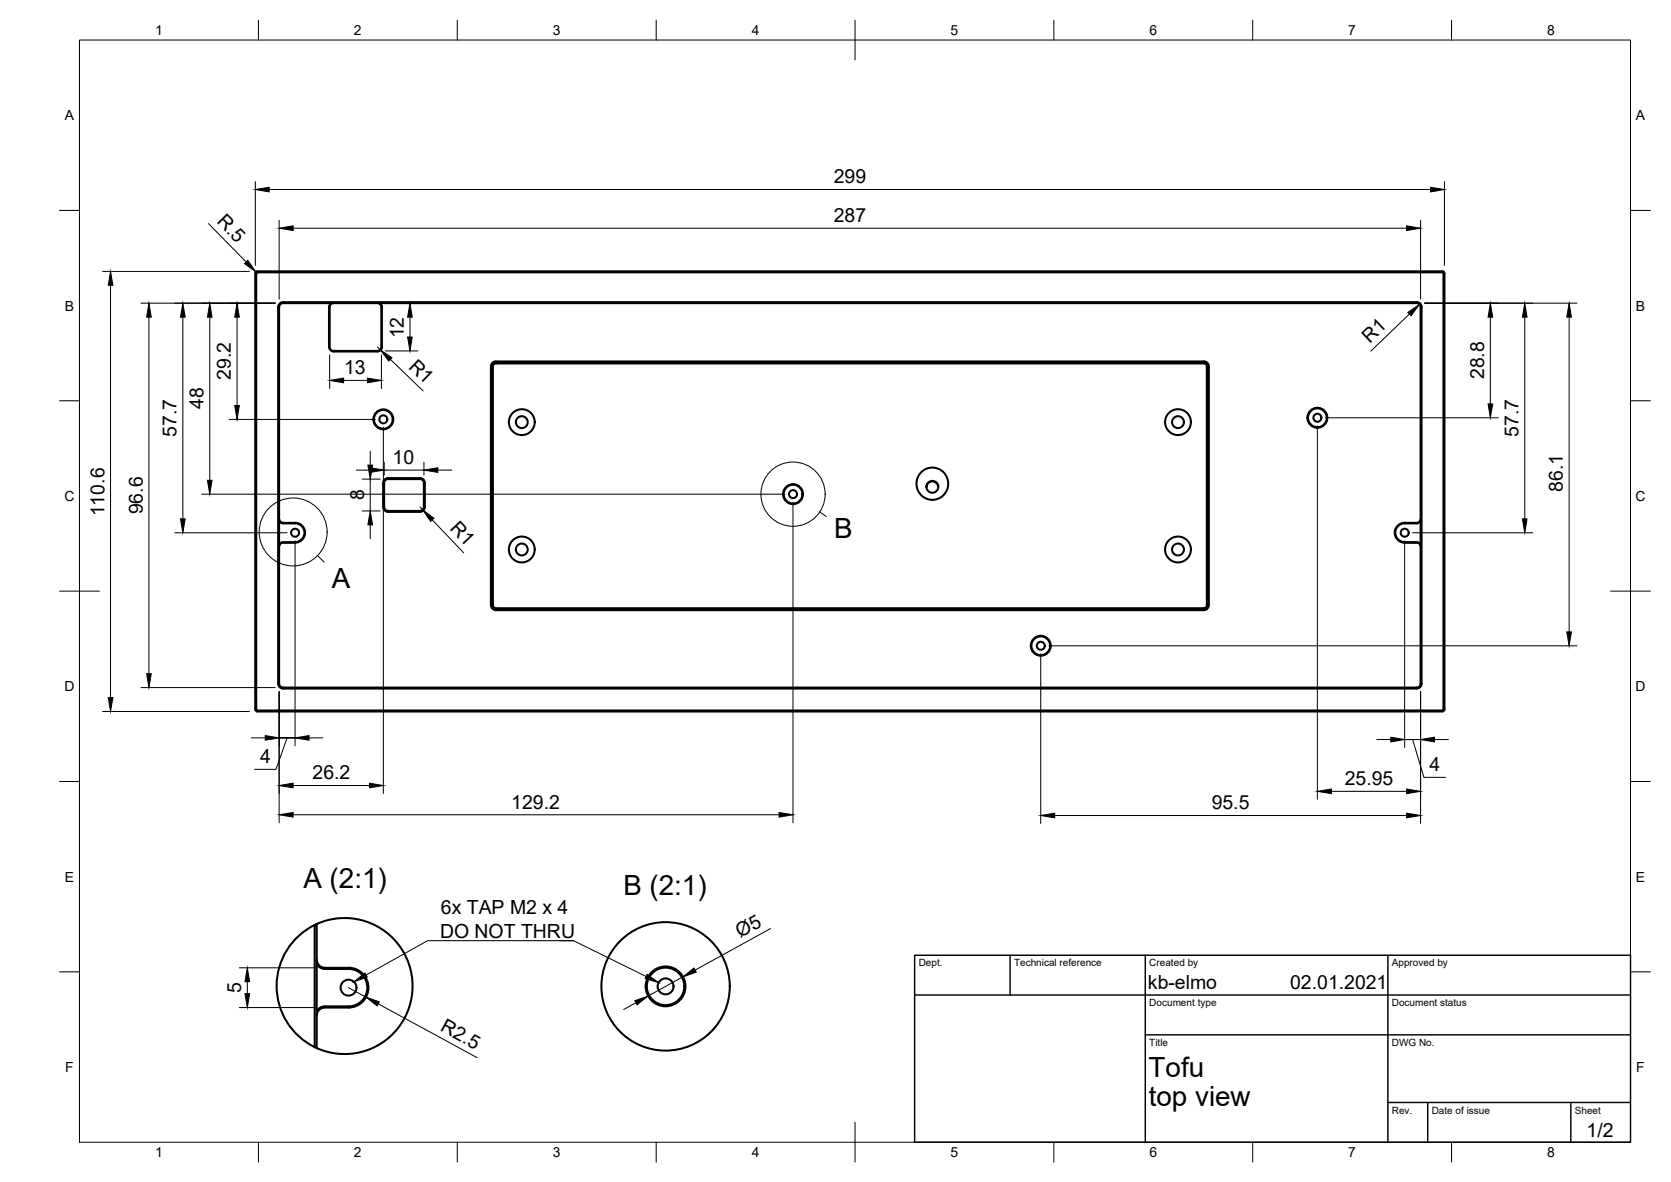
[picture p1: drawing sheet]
<svg xmlns="http://www.w3.org/2000/svg" width="420mm" height="297mm" viewBox="0 0 420 297" stroke-linecap="round" stroke-linejoin="round" font-family="sans-serif">
<!-- layer: Visible -->
<g fill="none" stroke="#000" stroke-width=".51">
<path d="M64.3 68.4l.4-.2 298.3 .1 .2 .4-.1 109.8-.4 .3-298.3-.1-.2-.4zM64.5 68.5l298.2-.1 .2 .3v109.6l-.2 .2h-298l-.2-.2zM71.2 75.9h285M71.2 76.2h285M71.2 75.9a1.26 1.26 0 0 0-1.3 1.3v94.6a1.26 1.26 0 0 0 1.3 1.2M71.2 76.2a1.01 1.01 0 0 0-1 1v94.6a1.01 1.01 0 0 0 1 1M83.3 76.2l-.4 .4-.2 .6v10a1.2 1.2 0 0 0 1.2 1.1M83.9 76.2a1.01 1.01 0 0 0-1 1v10a1.01 1.01 0 0 0 1 1M94.9 76.2a1.01 1.01 0 0 1 1 1M95.5 76.2l.4 .4 .1 .6 .1 10a1.15 1.15 0 0 1-1.2 1.1h-11M95.9 77.2v10M356.2 75.9a1.26 1.26 0 0 1 1.3 1.3"/>
<path d="M356.2 76.2a1.01 1.01 0 0 1 1 1M357.2 77.2v94.6M357.4 77.2v94.6M95.9 87.2a1.01 1.01 0 0 1-1 1h-11M123.4 92.1v60M123.4 92.1a1.23 1.23 0 0 1 1.3-1.3h178a1.26 1.26 0 0 1 1.3 1.3v60a1.26 1.26 0 0 1-1.3 1.2h-178a1.26 1.26 0 0 1-1.3-1.2M123.7 92.1v60M123.7 92.1a.97 .97 0 0 1 1-1h178a1.01 1.01 0 0 1 1 1v60a1.01 1.01 0 0 1-1 1h-178a1.01 1.01 0 0 1-1-1M70.2 130.4a1.01 1.01 0 0 0 1 1M70.2 131l.4 .4 .6 .1M71.2 131.4h3a2.51 2.51 0 0 1 2.5 2.5 2.51 2.51 0 0 1-2.5 2.5h-3M71.2 131.5h3"/>
<path d="M71.2 136.4a1.01 1.01 0 0 0-1 1M71.2 136.2l-.6 .2-.4 .4M74.2 131.5a2.36 2.36 0 0 1 2.4 2.4 2.36 2.36 0 0 1-2.4 2.3h-3M96.3 127.4a1.26 1.26 0 0 0 1.3 1.2h8a1.26 1.26 0 0 0 1.2-1.2M96.6 127.4a1.01 1.01 0 0 0 1 1M97.6 128.4h8M106.6 121.4v6M106.6 121.4a.97 .97 0 0 0-1-1h-8a1.01 1.01 0 0 0-1 1v6M106.6 127.4a1.01 1.01 0 0 1-1 1M106.8 121.4v6M106.8 121.4a1.26 1.26 0 0 0-1.2-1.3h-8a1.22 1.22 0 0 0-1.3 1.3v6M232.9 122.4a1.49 1.49 0 0 1 1.5-1.4 1.49 1.49 0 0 1 1.5 1.4"/>
<path d="M353.2 131.5h3M353.2 131.5a2.36 2.36 0 0 0-2.4 2.4 2.36 2.36 0 0 0 2.4 2.3h3M356.2 131.4h-3a2.51 2.51 0 0 0-2.5 2.5 2.51 2.51 0 0 0 2.5 2.5h3M356.2 136.2l.6 .2 .4 .4M356.2 136.4a1.01 1.01 0 0 1 1 1M357.2 131l-.4 .4-.6 .1M357.2 130.4a1.01 1.01 0 0 1-1 1M124.7 152.9h178M302.7 152.8a.75 .75 0 0 0 .7-.7v-60a.75 .75 0 0 0-.7-.8h-178a.72 .72 0 0 0-.7 .8l-.1 60a.79 .79 0 0 0 .8 .7M71.2 173h285M71.2 172.8h285M357.2 171.8a1.01 1.01 0 0 1-1 1"/>
<path d="M357.5 171.8a1.26 1.26 0 0 1-1.3 1.2M79.1 232.4v30.8M79.1 232.4a17.1 17.1 0 0 0-9.5 15.7 17.1 17.1 0 0 0 10 15.3M79.6 232.2v31.2M79.6 232.2a17.1 17.1 0 0 1 24.1 15.6 17.1 17.1 0 0 1-24.1 15.6M79.6 232.2l-.5 .2M79.7 241.2a2 2 0 0 0 2 2h5.9a5 5 0 0 1 5 5 5 5 0 0 1-5 5h-6a2 2 0 0 0-1.9 2M79.7 242.3a2.3 2.3 0 0 0 2 1.2M81.6 243.5h6M87.6 243.5a4.7 4.7 0 0 1 4.8 4.7 4.7 4.7 0 0 1-4.8 4.7h-6a2.3 2.3 0 0 0-1.9 1.2"/>
<circle cx="96.4" cy="105.4" r="2.36"/>
<circle cx="96.4" cy="105.4" r="1.01"/>
<circle cx="96.4" cy="105.4" r="2.51"/>
<circle cx="131.2" cy="106.1" r="3.2"/>
<circle cx="131.2" cy="106.1" r="1.49"/>
<circle cx="296.2" cy="106.1" r="3.2"/>
<circle cx="296.2" cy="106.1" r="1.49"/>
<circle cx="331.2" cy="105" r="2.36"/>
<circle cx="331.2" cy="105" r="1.01"/>
<circle cx="331.2" cy="105" r="2.51"/>
<circle cx="74.2" cy="133.9" r="1.01"/>
<circle cx="131.2" cy="138.1" r="3.2"/>
<circle cx="131.2" cy="138.1" r="1.49"/>
<circle cx="199.4" cy="124.2" r="2.36"/>
<circle cx="199.4" cy="124.2" r="1.01"/>
<circle cx="199.4" cy="124.2" r="2.51"/>
<circle cx="234.4" cy="121.6" r="4"/>
<circle cx="234.4" cy="122.3" r="1.49"/>
<circle cx="296.2" cy="138.1" r="3.2"/>
<circle cx="296.2" cy="138.1" r="1.49"/>
<circle cx="353.2" cy="133.9" r="1.01"/>
<circle cx="261.7" cy="162.3" r="2.36"/>
<circle cx="261.7" cy="162.3" r="1.01"/>
<circle cx="261.7" cy="162.3" r="2.51"/>
<circle cx="87.6" cy="248.2" r="2"/>
<circle cx="167.4" cy="247.9" r="16.1"/>
<circle cx="167.4" cy="247.9" r="4.7"/>
<circle cx="167.4" cy="247.9" r="2"/>
<circle cx="167.4" cy="247.9" r="5"/>
</g>
<!-- layer: Border -->
<g fill="none" stroke="#000" stroke-width=".25">
<path d="M20 10.1h390v276.9h-390zM65 5.1v5M115 5.1v5M165 5.1v5M215 5.1v10M265 5.1v5M315 5.1v5M365 5.1v5M15 52.9h5M410 52.9h5M15 100.7h5M410 100.7h5"/>
<path d="M15 148.6h10M405 148.6h10M15 196.4h5M410 196.4h5M15 244.2h5M410 244.2h5M65 287v5M115 287v5M165 287v5M215 282.1v9.9M265 287v5M315 287v5"/>
<path d="M365 287v5"/>
</g>
<!-- layer: TitleBlock -->
<path d="M230 240.1h180v46.9h-180zM230 250h180M254 240.1v9.9M288 240.1v46.9M349 240.1v46.9M288 260.1h122M349 277.1h61M359 277.1v9.9M395 277.1v9.9" fill="none" stroke="#000" stroke-width=".36"/>
<!-- layer: Dimensions -->
<g fill="none" stroke="#000" stroke-width=".25">
<path d="M52.4 56.2l9.5 9.6M64.2 45.6v21.1M67.7 47.6h292M70.2 55.4v19.8M73.7 57.3h280M357.2 55.4v19.8M363.2 45.6v21.1M25.8 68.2h36.9M27.8 71.7v103.6M35.5 76.2h33.7M37.4 79.7v89.6M46 79.7v50.7"/>
<path d="M52.7 79.7v41M59.6 79.7v22.2M64.3 68.3l.4 .4M103.1 79.7v5M354.4 78.9l-9.7 9.4M358.2 76.2h38.3M374.7 79.7v21.8M383.4 79.7v50.7M394.5 79.7v79.1M82.9 89.2v8.4M86.4 95.6h6M94.9 87.2l.7 .7"/>
<path d="M95.9 89.2v8.4M96.9 88.2h8.2M98.1 90.3l8.3 8M57.6 105.4h36.8M89.6 118.1h3.5M93.1 113.4v3.5M96.4 107.4v92M96.6 116.1v3.3M96.6 118.1h10M106.6 116.1v3.3M110.1 118.1h3.5M331.2 107v93.9"/>
<path d="M333.2 105h43.5M44 133.9h28.2M50.7 124.2h146.7M74.2 135.9v51.5M91.1 120.4h4.5M91.1 128.4h4.5M93.1 120.4v8M93.1 131.9v3.5M105.6 127.4l.7 .7M108.7 130.6l7.9 8.3M199.4 126.2v80.6M353.2 135.9v51.9"/>
<path d="M355.2 133.9h30.2M25.8 178.8h36.9M35.5 172.8h33.7M70.2 173.8v33M261.7 164.3v42.6M263.7 162.3h132.8M357.2 173.8v33.1M63.2 185.4h3.5M72.2 185.4l-2.8 7.9h-5.4M73.7 197.4h19.2M74.2 185.4h-4h4M77.7 185.4h3.5"/>
<path d="M334.8 198.9h18.9M346.2 185.9h3.5M353.2 185.9h4h-4M355.2 185.9l2.8 9.5h5.5M360.7 185.9h3.5M73.7 204.8h122.2M265.2 204.9h88.5M193.7 233.3l-18.9 10.5M60.2 253.2h19.4M60.2 243.2h19.4M62.2 246.7v3M87.6 248.2l4.4 2.4"/>
<path d="M95.1 252.3l24.9 13.5M159.9 252l-3.1 1.7M171.7 245.5l-8.7 4.8"/>
</g>
<g fill="#000" stroke="#000" stroke-width=".25">
<path d="M64.2 47.6l3.5-.5v1.1zM70.2 57.3l3.5-.5v1.1zM353.7 56.8l3.5 .5-3.5 .6zM359.7 47.1l3.5 .5-3.5 .6zM27.8 68.2l.6 3.5h-1.2zM37.4 76.2l.6 3.5h-1.1zM46 76.2l.6 3.5h-1.2zM52.7 76.2l.6 3.5h-1.1zM59.6 76.2l.6 3.5h-1.2zM62.3 65.4l2 2.9-2.8-2zM103.1 76.2l.6 3.5h-1.2zM354 78.5l2.9-2-2.1 2.8z"/>
<path d="M374.7 76.2l.6 3.5h-1.1zM383.4 76.2l.6 3.5h-1.2zM394.5 76.2l.6 3.5h-1.1zM82.9 95.6l3.5-.6v1.2zM92.4 95l3.5 .6-3.5 .6zM95.6 87.9l3 2-.9 .8zM102.5 84.7h1.2l-.6 3.5zM59 101.9h1.2l-.6 3.5zM92.5 116.9h1.2l-.6 3.5zM93.1 117.5l3.5 .6-3.5 .6zM106.6 118.1l3.5-.6v1.2zM374.2 101.5h1.1l-.6 3.5z"/>
<path d="M45.4 130.4h1.2l-.6 3.5zM52.2 120.7h1.1l-.6 3.5zM93.1 128.4l.6 3.5h-1.2zM106.3 128.1l2.8 2.1-.8 .8zM382.8 130.4h1.2l-.6 3.5zM394 158.8h1.1l-.6 3.5zM27.2 175.3h1.2l-.6 3.5zM36.9 169.3h1.1l-.6 3.5zM66.7 184.9l3.5 .5-3.5 .6zM70.2 197.4l3.5-.6v1.2zM74.2 185.4l3.5-.5v1.1zM92.9 196.8l3.5 .6-3.5 .6z"/>
<path d="M331.2 198.9l3.6-.6v1.1zM349.7 185.3l3.5 .6-3.5 .5zM353.7 198.3l3.5 .6-3.5 .5zM357.2 185.9l3.5-.6v1.1zM70.2 204.8l3.5-.6v1.1zM195.9 204.2l3.5 .6-3.5 .5zM261.7 204.9l3.5-.5v1.1zM353.7 204.4l3.5 .5-3.5 .6zM61.6 249.7h1.2l-.6 3.5zM62.2 243.2l.6 3.5h-1.2zM92 250.6l3.4 1.2-.6 1zM159.6 251.5l3.4-1.2-2.8 2.2z"/>
<path d="M171.7 245.5l2.8-2.2 .6 1z"/>
</g>
<!-- layer: Annotations -->
<g fill="none" stroke="#000" stroke-width=".25">
<path d="M79.8 139.6l1.7 1.7M206.1 128.7l1.7 1.1M140.7 236.4h3.5l18.3 9M144.2 236.4h-36.7l-15.4 8.6"/>
<circle cx="73.7" cy="133.7" r="8.5"/>
<circle cx="199.4" cy="124.2" r="8.1"/>
</g>
<path d="M89 246.7l2.8-2.2 .5 1zM162.7 244.9l2.9 2-3.4-1z" fill="#000" stroke="#000" stroke-width=".25"/>
<g font-size="7">
<text x="209.8" y="135.2">B</text>
<text x="83.4" y="147.9">A</text>
<text x="76.3" y="223.3">A (2:1)</text>
<text x="156.7" y="225">B (2:1)</text>
<text x="288.8" y="270.6">Tofu</text>
<text x="288.9" y="278.1">top view</text>
</g>
<g font-size="4.9">
<text x="209.7" y="46.1">299</text>
<text x="54.3" y="55.9" transform="rotate(45 54.3 55.9)">R.5</text>
<text x="209.7" y="55.8">287</text>
<text x="101.6" y="85.1" transform="rotate(-90 101.6 85.1)">12</text>
<text x="344.4" y="86.4" transform="rotate(-44 344.4 86.4)">R1</text>
<text x="58" y="95.5" transform="rotate(-90 58 95.5)">29.2</text>
<text x="86.5" y="94">13</text>
<text x="102.5" y="92.4" transform="rotate(44 102.5 92.4)">R1</text>
<text x="373.2" y="95.3" transform="rotate(-90 373.2 95.3)">28.8</text>
<text x="51.2" y="102.8" transform="rotate(-90 51.2 102.8)">48</text>
<text x="44.4" y="109.8" transform="rotate(-90 44.4 109.8)">57.7</text>
<text x="381.8" y="109.8" transform="rotate(-90 381.8 109.8)">57.7</text>
<text x="98.7" y="116.6">10</text>
<text x="91.5" y="125.7" transform="rotate(-90 91.5 125.7)">8</text>
<text x="393" y="123.7" transform="rotate(-90 393 123.7)">86.1</text>
<text x="26.2" y="129.8" transform="rotate(-90 26.2 129.8)">110.6</text>
<text x="35.9" y="129.3" transform="rotate(-90 35.9 129.3)">96.6</text>
<text x="113" y="133" transform="rotate(47 113 133)">R1</text>
<text x="65.4" y="191.8">4</text>
<text x="78.6" y="195.8">26.2</text>
<text x="338.1" y="197.3">25.95</text>
<text x="359.5" y="193.9">4</text>
<text x="128.5" y="203.2">129.2</text>
<text x="304.7" y="203.4">95.5</text>
<text x="110.8" y="229.8">6x TAP M2 x 4</text>
<text x="110.6" y="235.7">DO NOT THRU</text>
<text x="186.1" y="235.7" transform="rotate(-29 186.1 235.7)">Ø5</text>
<text x="60.6" y="249.6" transform="rotate(-90 60.6 249.6)">5</text>
<text x="288.6" y="248.5">kb-elmo</text>
<text x="324.4" y="248.6">02.01.2021</text>
<text x="110.5" y="258.9" transform="rotate(29 110.5 258.9)">R2.5</text>
<text x="398.9" y="285.8">1/2</text>
</g>
<g font-size="3.5">
<text x="39" y="8.8">1</text>
<text x="89" y="8.8">2</text>
<text x="139" y="8.8">3</text>
<text x="189" y="8.8">4</text>
<text x="239" y="8.8">5</text>
<text x="289" y="8.8">6</text>
<text x="339" y="8.8">7</text>
<text x="389" y="8.8">8</text>
<text x="16.3" y="30.2">A</text>
<text x="411.3" y="30.2">A</text>
<text x="16.3" y="78">B</text>
<text x="411.3" y="78">B</text>
<text x="16.2" y="125.9">C</text>
<text x="411.2" y="125.9">C</text>
<text x="16.2" y="173.7">D</text>
<text x="411.2" y="173.7">D</text>
<text x="16.3" y="221.6">E</text>
<text x="411.3" y="221.6">E</text>
<text x="16.4" y="269.4">F</text>
<text x="411.4" y="269.4">F</text>
<text x="39" y="290.8">1</text>
<text x="89" y="290.8">2</text>
<text x="139" y="290.8">3</text>
<text x="189" y="290.8">4</text>
<text x="239" y="290.8">5</text>
<text x="289" y="290.8">6</text>
<text x="339" y="290.8">7</text>
<text x="389" y="290.8">8</text>
</g>
<g font-size="2.5">
<text x="231" y="242.9">Dept.</text>
<text x="255" y="242.9">Technical reference</text>
<text x="289" y="242.9">Created by</text>
<text x="350" y="242.9">Approved by</text>
<text x="289" y="252.8">Document type</text>
<text x="350" y="252.8">Document status</text>
<text x="289" y="262.9">Title</text>
<text x="350" y="262.9">DWG No.</text>
<text x="350" y="279.9">Rev.</text>
<text x="360" y="279.9">Date of issue</text>
<text x="396" y="279.9">Sheet</text>
</g>
</svg>
